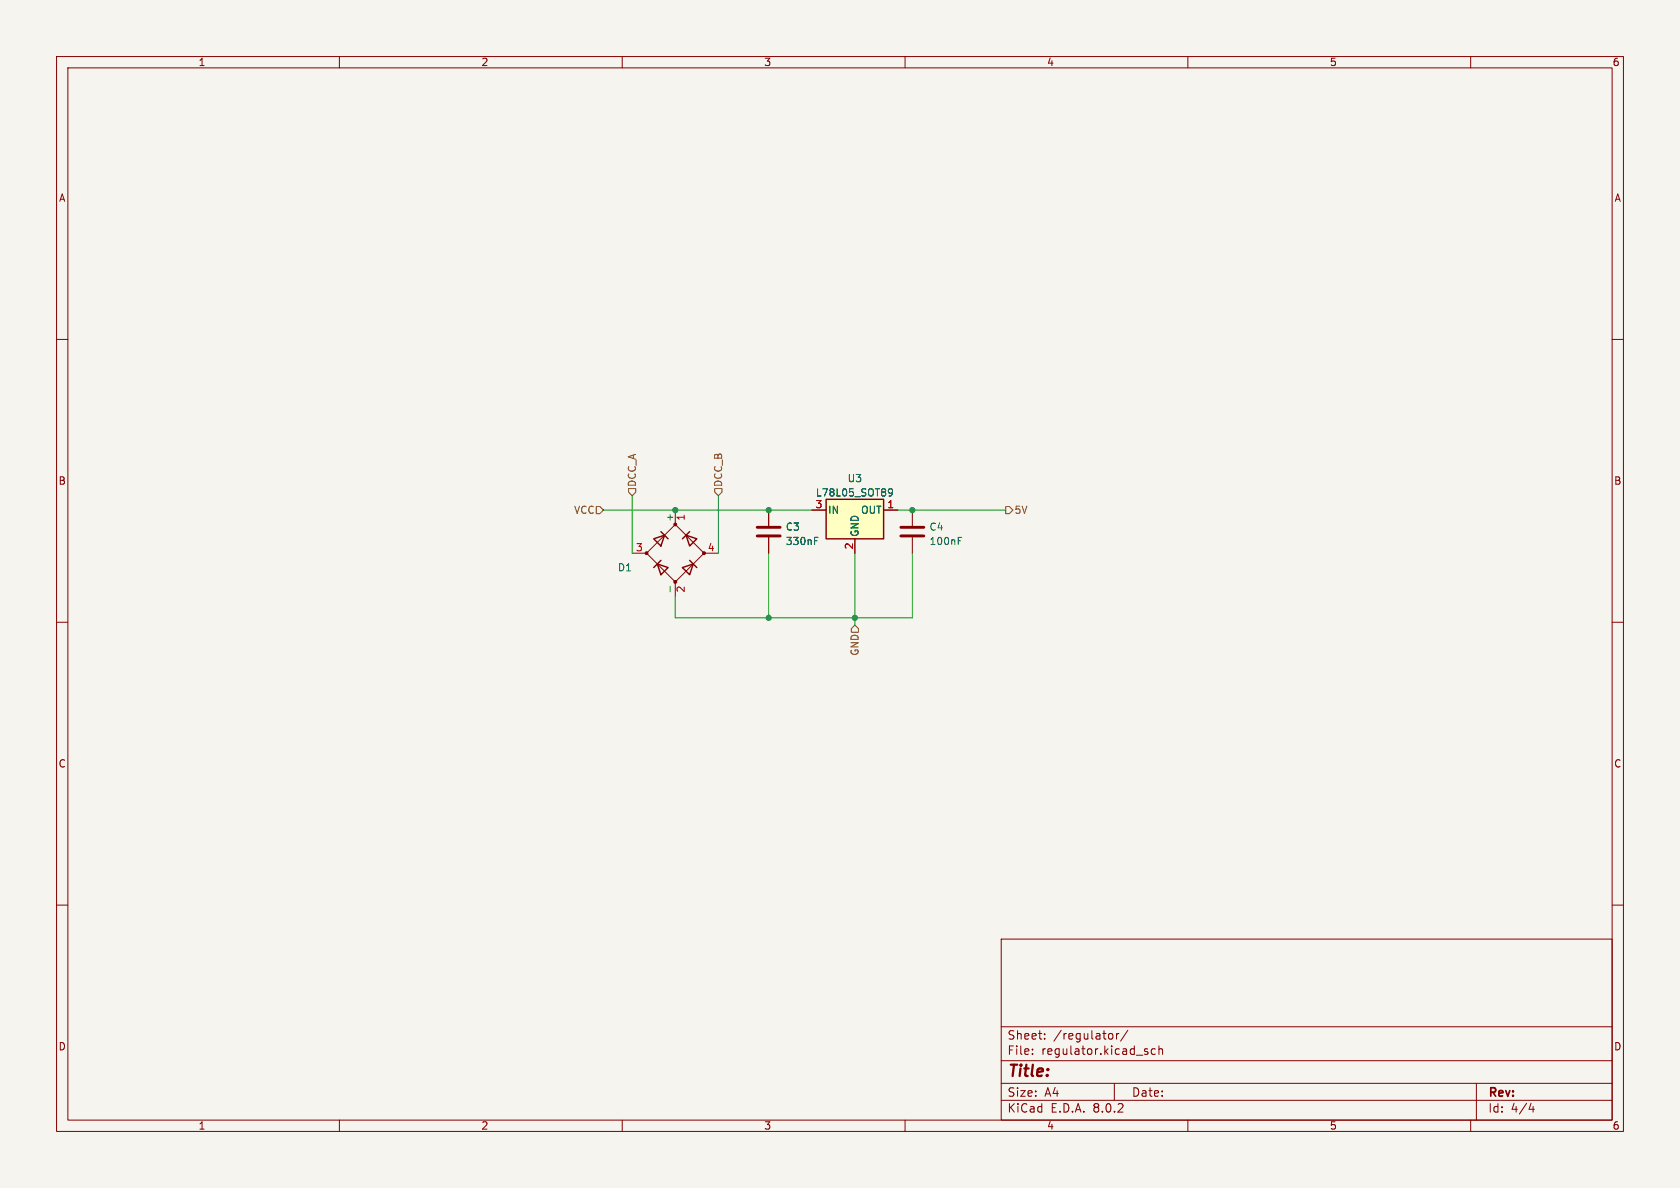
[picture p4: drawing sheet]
<svg xmlns="http://www.w3.org/2000/svg" width="297mm" height="210mm" viewBox="0 0 297 210" stroke-linecap="round" stroke-linejoin="round" font-family="sans-serif">
<path d="M0 0h297v210h-297z" fill="#f5f4ef" stroke="#f5f4ef" stroke-width=".18"/>
<g fill="none" stroke="#840000" stroke-width=".18">
<path d="M10 10h277v190h-277zM12 12h273v186h-273zM60 10v2M110 10v2M160 10v2M210 10v2M260 10v2M10 60h2M285 60h2M10 110h2M285 110h2M10 160h2"/>
<path d="M285 160h2M177 166h108v32h-108zM60 198v2M110 198v2M160 198v2M177 194.5h108M177 191.5h108M177 187.5h108M177 181.5h108M182.5 186.3v.1M182.5 185.5v.1M184.7 183.6v.1"/>
<path d="M184.7 182.8v.1M196.2 182.7l.4 .1 .1 .2v.6l-.5 .1M197 191.5v3M197.4 182.7v1M197.8 182.7l-.3 .1-.1 .2M199.4 182.1l-1.3 2M202.7 185.9l.3 .2-.3 .3M202.7 185.4l.2 .1M204.2 185.5l-.4-.1-.3 .3v.4l.2 .2h.5M204.9 185.5l.2-.1 .4 .1v.9M204.9 184.9v1.5M210 198v2"/>
<path d="M260 198v2M261 191.5v6.5M270.7 195l-.4 1.1h.9M271 195.6v1"/>
</g>
<path d="M146 88.3h10.2v7h-10.2z" fill="#ffffc2"/>
<path d="M115.6 95.3l1.9-.7-.7 1.9zM116.2 99.7l1.9 .6-1.3 1.3zM116.8 99.1l-1.2 1.2M116.8 94l1.3 1.3M121.3 94.6l1.9 .7-1.3 1.2zM121.9 94l-1.3 1.3M121.9 99.1l1.3 1.2M146 88.3h10.2v7h-10.2zM120.6 100.3l2-.6-.7 1.9z" fill="none" stroke="#840000" stroke-width=".25"/>
<path d="M111.8 97.8h2.5M119.4 92.7l5.1 5.1-5.1 5.1-5.1-5.1zM119.4 90.2v2.5M124.5 97.8h2.5M135.9 90.2v2.8M135.9 95v2.8M143.5 90.2h2.5M151.1 95.3v2.5M156.2 90.2h2.5M161.3 90.2v2.8M161.3 95v2.8M119.4 102.9v2.5" fill="none" stroke="#840000" stroke-width=".18"/>
<path d="M144 95.6h.4M144 95h.6M157.1 86.5l.2-.1 .4 .1a.84 .84 0 0 1-.3 1.2h-.2M157.8 87l-.3 .2-.4-.1M169.4 95.6h.4M169.4 95h.6M118.5 103.7v.9" fill="none" stroke="#006464" stroke-width=".18"/>
<path d="M133.9 94.7h4M133.9 93.2h4M159.3 94.7h4M159.3 93.2h4" fill="none" stroke="#840000" stroke-width=".51"/>
<g fill="#840000" stroke="#840000" stroke-width=".18">
<circle cx="119.4" cy="102.9" r=".25"/>
<circle cx="124.5" cy="97.8" r=".25"/>
<circle cx="114.3" cy="97.8" r=".25"/>
<circle cx="119.4" cy="92.7" r=".25"/>
</g>
<path d="M105.4 89.5h.6l.7 .7-.7 .6h-.6zM111.1 86.4h1.3v.6l-.6 .6-.7-.6zM126.4 86.4h1.2v.6l-.6 .6-.6-.6zM177.8 89.5h.6l.7 .7-.7 .6h-.6zM151.1 110.5l.7 .6v.7h-1.3v-.7z" fill="none" stroke="#725600" stroke-width=".18"/>
<path d="M106.7 90.2h36.8M111.8 87.6v10.2M127 87.6v10.2M135.9 97.8v11.4M151.1 97.8v12.7M158.7 90.2h19.1M161.3 97.8v11.4h-41.9v-3.8" fill="none" stroke="#009600" stroke-width=".18"/>
<g fill="#009600" stroke="#009600" stroke-width=".18">
<circle cx="135.9" cy="109.2" r=".46"/>
<circle cx="135.9" cy="90.2" r=".46"/>
<circle cx="161.3" cy="90.2" r=".46"/>
<circle cx="119.4" cy="90.2" r=".46"/>
<circle cx="151.1" cy="109.2" r=".46"/>
</g>
<text font-size="2.8" fill="#840000" x="178" y="190.9">Title:</text>
<g font-size="2.1" fill="#840000">
<text x="178" y="184">Sheet:</text>
<text x="186.2" y="184">/regulator/</text>
<text x="178" y="186.7">File:</text>
<text x="184.1" y="186.7">regulator.kicad_sch</text>
<text x="178" y="196.9">KiCad</text>
<text x="178" y="194.1">Size:</text>
<text x="184.7" y="194.1">A4</text>
<text x="185.7" y="196.9">E.D.A.</text>
<text x="193.3" y="196.9">8.0.2</text>
<text x="200" y="194.1">Date:</text>
<text x="263" y="194.3">Rev:</text>
<text x="263" y="196.9">Id:</text>
<text x="267.1" y="196.9">4/4</text>
</g>
<g font-size="1.8" fill="#840000">
<text x="35" y="11.9">1</text>
<text x="85" y="11.9">2</text>
<text x="135" y="11.9">3</text>
<text x="185" y="11.9">4</text>
<text x="235" y="11.9">5</text>
<text x="285" y="11.9">6</text>
<text x="10.3" y="35.9">A</text>
<text x="285.3" y="35.9">A</text>
<text x="10.3" y="85.9">B</text>
<text x="285.3" y="85.9">B</text>
<text x="10.3" y="135.9">C</text>
<text x="285.3" y="135.9">C</text>
<text x="10.3" y="185.9">D</text>
<text x="285.3" y="185.9">D</text>
<text x="35" y="199.9">1</text>
<text x="85" y="199.9">2</text>
<text x="135" y="199.9">3</text>
<text x="185" y="199.9">4</text>
<text x="235" y="199.9">5</text>
<text x="285" y="199.9">6</text>
</g>
<g font-size="1.8" fill="#725600">
<text x="112.6" y="86.2" transform="rotate(-90 112.6 86.2)">DCC_A</text>
<text x="127.9" y="86.2" transform="rotate(-90 127.9 86.2)">DCC_B</text>
<text x="101.4" y="91">VCC</text>
<text x="179.3" y="91">5V</text>
<text x="152" y="116" transform="rotate(-90 152 116)">GND</text>
</g>
<g font-size="1.8" fill="#a90000">
<text x="144.1" y="89.9">3</text>
<text x="156.8" y="89.9">1</text>
<text x="121.4" y="92.1" transform="rotate(-90 121.4 92.1)">1</text>
<text x="112.3" y="97.5">3</text>
<text x="125" y="97.5">4</text>
<text x="150.9" y="97.2" transform="rotate(-90 150.9 97.2)">2</text>
<text x="121.4" y="104.8" transform="rotate(-90 121.4 104.8)">2</text>
</g>
<g font-size="1.8" fill="#006464">
<text x="144.1" y="88">L78L05_SOT89</text>
<text x="149.8" y="85.4">U3</text>
<text x="119.1" y="92.3" transform="rotate(-90 119.1 92.3)">+</text>
<text x="138.8" y="94">C3</text>
<text x="146.3" y="91">IN</text>
<text x="152" y="95" transform="rotate(-90 152 95)">GND</text>
<text x="152.1" y="91">OUT</text>
<text x="164.2" y="94">C4</text>
<text x="109.1" y="101.2">D1</text>
<text x="138.8" y="96.5">330nF</text>
<text x="164.2" y="96.5">100nF</text>
</g>
</svg>
